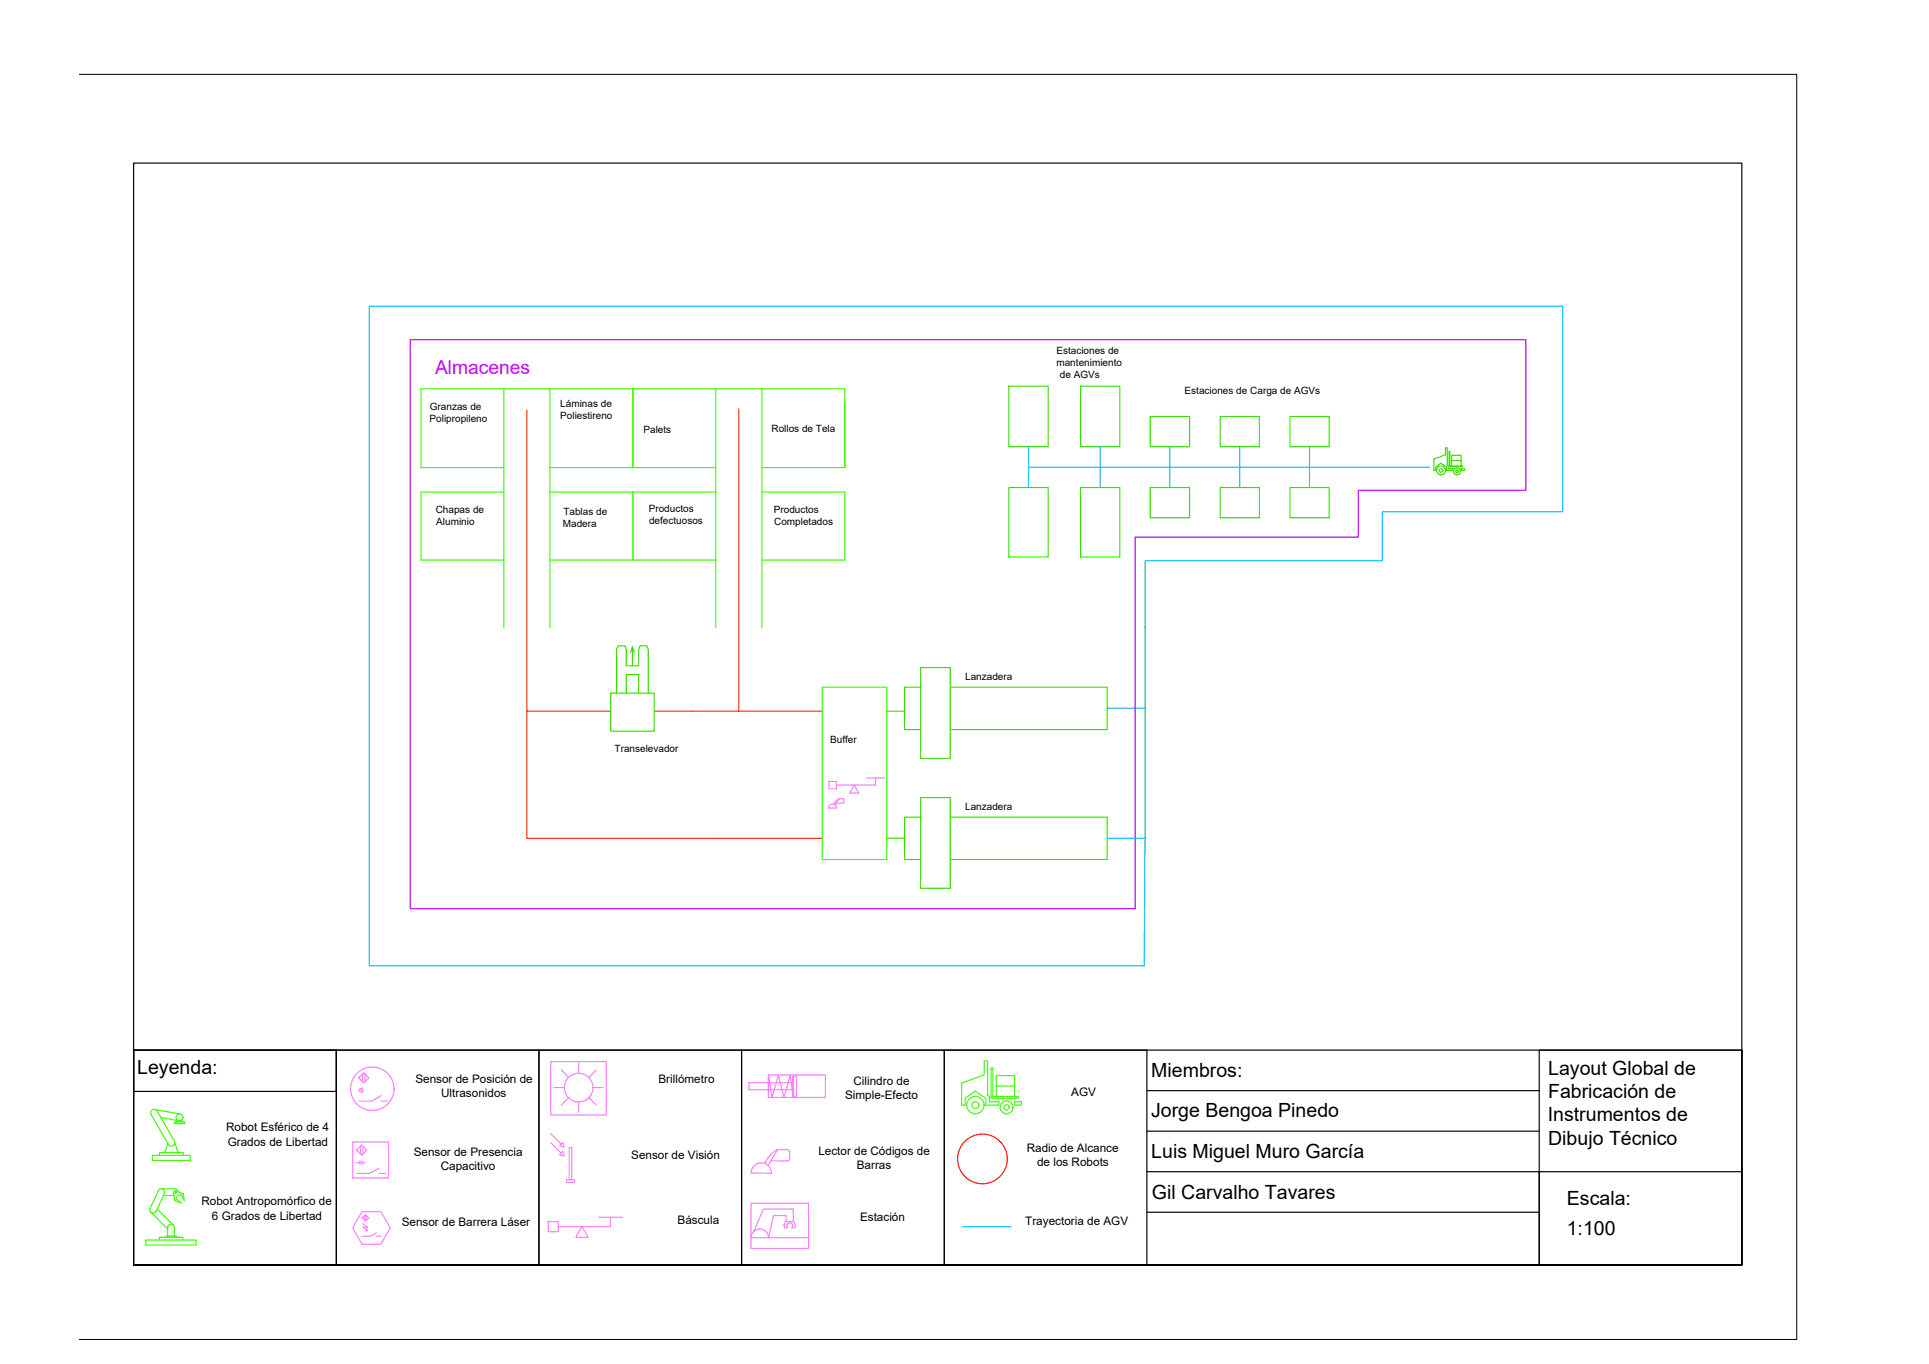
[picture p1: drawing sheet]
<svg xmlns="http://www.w3.org/2000/svg" width="420mm" height="297mm" viewBox="0 0 420 297" stroke-linecap="round" stroke-linejoin="round" font-family="sans-serif">
<!-- layer: Almacenaje -->
<g fill="none" stroke="#3fff00" stroke-width=".25">
<path d="M109.7 84.7v52M119.8 84.7v52M155.9 84.7h10v22.5M165.9 84.7h18.1v17.1M184 87.8v14M109.7 101.8h-18v-17.1h46.2v17.1v-17.1h18v22.5M109.7 107.2h-18v14.8h18M119.8 101.8h36.1M119.8 107.2h36.1M137.9 107.2v14.8M155.9 107.2v29.5M165.9 107.2h18.1v14.8h-18.1"/>
<path d="M165.9 101.8h18.1M165.9 107.2v29.5M119.8 122h36.1M179.1 149.6h14v37.6h-14z"/>
</g>
<!-- layer: TrayTRANS -->
<path d="M114.8 89.3v65.6h18.2M160.9 89.1v65.8M114.8 154.9v27.7h64.3M142.5 154.9h36.6" fill="none" stroke="#ff3f00" stroke-width=".25"/>
<!-- layer: Maquina -->
<g fill="none" stroke="#37dd00" stroke-width=".25">
<path d="M219.8 84.1h8.5v13.2h-8.5zM235.4 84.1h8.5v13.2h-8.5zM250.5 90.7h8.6v6.6h-8.6zM265.8 90.7h8.5v6.6h-8.5zM281 90.7h8.5v6.6h-8.5zM312.3 100l2.5-.9v-1.6h.4v3.8l.2 .2v.6h1.1v.3h-1.5v-.7l-1.2-.8-1.1 .8v.7h-.4zM315.6 98.3h.2v3.2h2.8v.2h-3zM219.8 106.2h8.5v15.1h-8.5zM235.4 106.2h8.5v15.1h-8.5zM250.5 106.2h8.6v6.6h-8.6zM265.8 106.2h8.5v6.6h-8.5zM281 106.2h8.5v6.6h-8.5z"/>
<path d="M316.2 101.5v-1.2h2v1.2M316.2 100.3v-1.2h2v1.2M318.2 102.1h.8v.3h-.8zM133 150.9h9.5v8.3h-9.5zM134.3 150.9v-9.5l.3-.7h1.5l.3 .7v3.6h2.7v-3.6l.3-.7h1.5l.3 .7v9.5M136.4 150.9v-4h2.7v4M137.8 140.9l-.4 1.2M138.2 142.1l-.4-1.2v4.1M193.1 154.9h3.9M200.5 149.6h-3.5v9.3h3.5M200.5 145.4h6.5v19.7h-6.5zM207 149.6h34.2v9.3h-34.2"/>
<path d="M200.5 177.9h-3.5v9.3h3.5M200.5 173.7h6.5v19.7h-6.5zM207 177.9h34.2v9.3h-34.2M193.1 182.6h3.9"/>
<circle cx="313.9" cy="102.4" r=".96"/>
<circle cx="313.9" cy="102.4" r=".39"/>
<circle cx="317.3" cy="102.7" r=".73"/>
<circle cx="317.3" cy="102.7" r=".29"/>
</g>
<!-- layer: TrayectAGV -->
<path d="M80.4 66.7h260v44.8h-39.3v10.6h-51.7v60.5l-.2 27.7h-168.8zM224 97.3v8.9M239.6 97.3v8.9M254.8 97.3v8.9M270 97.3v8.9M285.2 97.3v8.9M224 101.7h87.4M241.2 154.2h8.2M241.2 182.6h8.2" fill="none" stroke="#00bfff" stroke-width=".25"/>
<!-- layer: Sensores -->
<path d="M180.6 170.2h1.6v1.6h-1.6zM180.7 175.3a.88 .88 0 0 1 1-.1 .88 .88 0 0 1 .5 .8h-1.7zM182.7 173.9l-.7 .6-.4 .7M182.7 173.9h.9l.2 .2M182.7 173.9l-.8 1.4M183.8 174.1l-.1 .7-1.5 .1M188.8 169.4h3.9M190.7 169.4v1.6h-4.6l1 1.7h-2l1-1.7h-3.9" fill="none" stroke="#ff7fff" stroke-width=".25"/>
<!-- layer: Celdas -->
<path d="M89.3 74h243.1v32.8h-36.6v10.2h-48.6v80.9h-157.9z" fill="none" stroke="#bf00ff" stroke-width=".25"/>
<!-- layer: 0 -->
<path d="M17.3 16.2h374.1v275.5h-374.1" fill="none" stroke="#000" stroke-width=".22"/>
<!-- layer: Title Block -->
<g fill="none" stroke="#000" stroke-width=".25">
<path d="M29.1 35.5h350.3v240h-350.3h350.3v-46.8h-350.3v46.8zM29.1 228.7h44.2v46.8h-44.2zM29.1 228.7h44.2v9h-44.2zM73.3 228.7h44.1v46.8h-44.1zM117.4 228.7h44.1v46.8h-44.1zM161.5 228.7h44.2v46.8h-44.2zM205.7 228.7h44.1v46.8h-44.1zM249.8 237.5h85.5M335.3 228.7h44.1v46.8h-44.1zM249.8 246.3h85.5M249.8 255.2h85.5M335.3 255.2h44.1v20.3h-44.1z"/>
<path d="M249.8 264h85.5"/>
</g>
<g fill="none" stroke="#3fff00" stroke-width=".25">
<path d="M209.5 235.9l4.9-1.8v-3h.7v7.4l.4 .2v1.2h2.1v.8h-2.9v-1.5l-2.3-1.6-2.2 1.6v1.5h-.7zM215.9 232.6h.4v6.2h5.4v.4h-5.8zM217 238.8v-2.3h4v2.3M217 236.5v-2.2h4v2.2M221 239.9h1.5v.8h-1.5zM32.9 242.7a.76 .76 0 0 1 .3-1 .76 .76 0 0 1 1 .3l3.8 6.4a.75 .75 0 0 1-.3 1.1 .75 .75 0 0 1-1-.3M32.9 242.7l3.8 6.5M33.7 241.6l5.6 1M34.7 251h5.3v.6h-5.3zM34.7 251.6h-1.5v1.1h8.2v-1.1h-1.4M35.1 243.4l3.9 .7M35.1 258.9h3a.73 .73 0 0 1 .7 .7"/>
<path d="M35.8 259.9a.73 .73 0 0 0-.4-.9 .73 .73 0 0 0-.9 .3l-1.8 3.8M35.8 259.9l-1.8 3.9M36.6 249l-.7 2M37.9 248.3h.1M38.1 248.8l.7 2.2M38.2 259.4l1.7 .6 .3 1.4-.8-1.3-.7 .3-.3 .6 1.1 1-1.4-.5-.3-1.8M38.4 244.3h-.4v.4h2.2v-.4h-.3M38.4 244.3h1.5M38.4 244.3l.2-.2h1l.3 .2M32.7 263.1a.73 .73 0 0 0 .3 1 .73 .73 0 0 0 1-.4M32.9 264l3.6 3.6M34 263.8h.1"/>
<path d="M34.2 263.3l3.6 3.5M34.7 270h-2.9v1.1h10.9v-1.1h-2.9M35.6 260.4h2.3M36.2 269.2h2.2v.3h-2.2zM36.2 269.5h-1.5v.5h5.1v-.5h-1.4M36.5 269.2v-1.9a.73 .73 0 0 1 .7-.7 .73 .73 0 0 1 .8 .7v1.9"/>
<circle cx="38.1" cy="259.6" r=".29"/>
<circle cx="39.1" cy="243.3" r=".75"/>
<circle cx="212.5" cy="240.7" r="1.89"/>
<circle cx="212.5" cy="240.7" r=".75"/>
<circle cx="219.3" cy="241.1" r="1.41"/>
<circle cx="219.3" cy="241.1" r=".56"/>
</g>
<g fill="none" stroke="#ff7fff" stroke-width=".25">
<path d="M78.1 237.2a.29 .29 0 0 1 .2 .2 .29 .29 0 0 1-.2 .3M78.4 237l.3 .4-.3 .4M78.8 236.9l.3 .5-.3 .6M79 233.8v1.8M79.2 233.6l1.1 1.1-1.1 1.1-1.1-1.1zM79.5 233.8v1.8M83 238.6l-2 1.2h-2.9M83 239.8h1.4M120 231.2h12v11.6h-12zM120.7 236.9h2.2M122.3 233l1.5 1.6M123.8 239.1l-1.5 1.5"/>
<path d="M126 231.5v2.2M126 240v2.2M128.3 239.1l1.6 1.5M129.2 236.9h2.2M129.9 233l-1.6 1.6M167.4 234.1h12.4v4.9h-12.4zM167.4 234.1v4.9zM167.4 234.1l.8 4.9 1.3-4.9 1.3 4.9 1.3-4.9 .6 4.6v-4.3h.8v4.3h-.8v-4.3M172.7 235.8h-9.6v1.5h9.6M76.8 248.7h7.8v7.8h-7.8zM77.7 253.2h.7M78.4 252.8v.8"/>
<path d="M78.5 249.6v1.7M78.8 249.4l1.1 1.1-1.1 1.1-1.1-1.1zM78.9 253.2h.7M78.9 252.8v.8M79 249.6v1.7M82.6 254.4l-2.1 1.1h-2.8M82.6 255.5h1.4M120 248.9l2.2 2.2M120 246.9l2.2 2.3M121.9 249.5l.7-.7 .3 1zM122.6 250.8l.3 .9-1-.2zM124 249.9h.5v7h-.5z"/>
<path d="M124 256.9h-.6v.6h1.7v-.6h-.6M164.3 253.9a2.21 2.21 0 0 1 2.4-.5 2.21 2.21 0 0 1 1.3 2.1l-4.4-.1 .1-.6zM167.9 252.8h3.7M169.4 250.4h2.4l.2 .4v1.6M169.4 250.4l-2.1 3.4M169.4 250.4l-1.6 1.1-1.3 1.9M172 252.4l-.2 .4h-.3M78.8 263.9h4.2l2 3.5-2 3.6h-4.2l-2-3.6zM78.9 265.2l.7-.7 .7 .7-.7 .7zM79 267.1l.8 .8M79 266.5l.8 .7M79.4 264.7v1.1"/>
<path d="M79.7 267.4l.2-.3 .1 .3zM79.7 268l.2-.2 .1 .3zM79.8 264.7v1.1M82 268.5l-1.3 .7h-1.8M82 269.2h.9M119.4 266h2.2v2.2h-2.2zM130.4 265.1h5.2M133 265.1v2h-6.2l1.3 2.4h-2.7l1.4-2.4h-5.2M170.8 266.9h.1M171.2 266v-1.3h-2.8l-1 4.8a1.92 1.92 0 0 0-1.9-1.9 1.92 1.92 0 0 0-1.9 2v-7.6h12.5v9.9h-12.5v-2.3h12.5M171.2 266h1.6M171.2 266a1.21 1.21 0 0 0-.3 1.4h.7a.62 .62 0 0 1 0-.9 .62 .62 0 0 1 .9 0 .62 .62 0 0 1 0 .9h.6"/>
<path d="M171.4 266.9h.1M172.6 266.9h.1M172.8 266a1.2 1.2 0 0 1 .3 1.4M172.8 266v-2.7h-6.5l-2.1 4.9"/>
<circle cx="81.1" cy="237.1" r="4.7"/>
<circle cx="126" cy="236.8" r="3.1"/>
</g>
<circle cx="214" cy="252.4" r="5.4" fill="none" stroke="#f00" stroke-width=".25"/>
<path d="M209.7 267.1h10.5" fill="none" stroke="#0ff" stroke-width=".25"/>
<g font-size="4.3">
<text x="29.9" y="233.8">Leyenda:</text>
<text x="337.2" y="234">Layout Global de</text>
<text x="250.8" y="234.5">Miembros:</text>
<text x="337.2" y="239.1">Fabricación de</text>
<text x="250.7" y="243.2">Jorge Bengoa Pinedo</text>
<text x="337.1" y="244.2">Instrumentos de</text>
<text x="337.2" y="249.3">Dibujo Técnico</text>
<text x="250.8" y="252.1">Luis Miguel Muro García</text>
<text x="250.9" y="261.2">Gil Carvalho Tavares</text>
<text x="341.3" y="262.4">Escala:</text>
<text x="341.2" y="269">1:100</text>
</g>
<text font-size="4.2" fill="#bf00ff" x="94.8" y="81.5">Almacenes</text>
<g font-size="2.6">
<text x="90.5" y="235.9">Sensor de Posición de</text>
<text x="96.1" y="238.9">Ultrasonidos</text>
<text x="143.4" y="235.9">Brillómetro</text>
<text x="184.1" y="239.4">Simple-Efecto</text>
<text x="185.9" y="236.3">Cilindro de</text>
<text x="233.3" y="238.8">AGV</text>
<text x="49.3" y="246.4">Robot Esférico de 4</text>
<text x="49.6" y="249.5">Grados de Libertad</text>
<text x="90.1" y="251.8">Sensor de Presencia</text>
<text x="178.2" y="251.5">Lector de Códigos de</text>
<text x="223.6" y="250.8">Radio de Alcance</text>
<text x="96" y="254.8">Capacitivo</text>
<text x="137.5" y="252.5">Sensor de Visión</text>
<text x="186.6" y="254.6">Barras</text>
<text x="225.9" y="253.9">de los Robots</text>
<text x="43.9" y="262.5">Robot Antropomórfico de</text>
<text x="46.2" y="265.6">6 Grados de Libertad</text>
<text x="87.5" y="266.9">Sensor de Barrera Láser</text>
<text x="147.6" y="266.5">Báscula</text>
<text x="187.3" y="266">Estación</text>
<text x="223.3" y="266.8">Trayectoria de AGV</text>
</g>
<g font-size="2.2">
<text x="230.1" y="77.2">Estaciones de</text>
<text x="230.1" y="79.8">mantenimiento</text>
<text x="230.9" y="82.4">de AGVs</text>
<text x="93.6" y="89.4">Granzas de</text>
<text x="122" y="88.7">Láminas de</text>
<text x="258" y="85.8">Estaciones de Carga de AGVs</text>
<text x="93.6" y="92">Polipropileno</text>
<text x="122" y="91.3">Poliestireno</text>
<text x="140.2" y="94.3">Palets</text>
<text x="168" y="94">Rollos de Tela</text>
<text x="94.9" y="111.8">Chapas de</text>
<text x="122.7" y="112.2">Tablas de</text>
<text x="141.3" y="111.5">Productos</text>
<text x="168.6" y="111.6">Productos</text>
<text x="95" y="114.4">Aluminio</text>
<text x="122.6" y="114.8">Madera</text>
<text x="141.4" y="114.2">defectuosos</text>
<text x="168.6" y="114.3">Completados</text>
<text x="210.2" y="148.1">Lanzadera</text>
<text x="180.8" y="161.7">Buffer</text>
<text x="133.9" y="163.7">Transelevador</text>
<text x="210.2" y="176.4">Lanzadera</text>
</g>
</svg>
